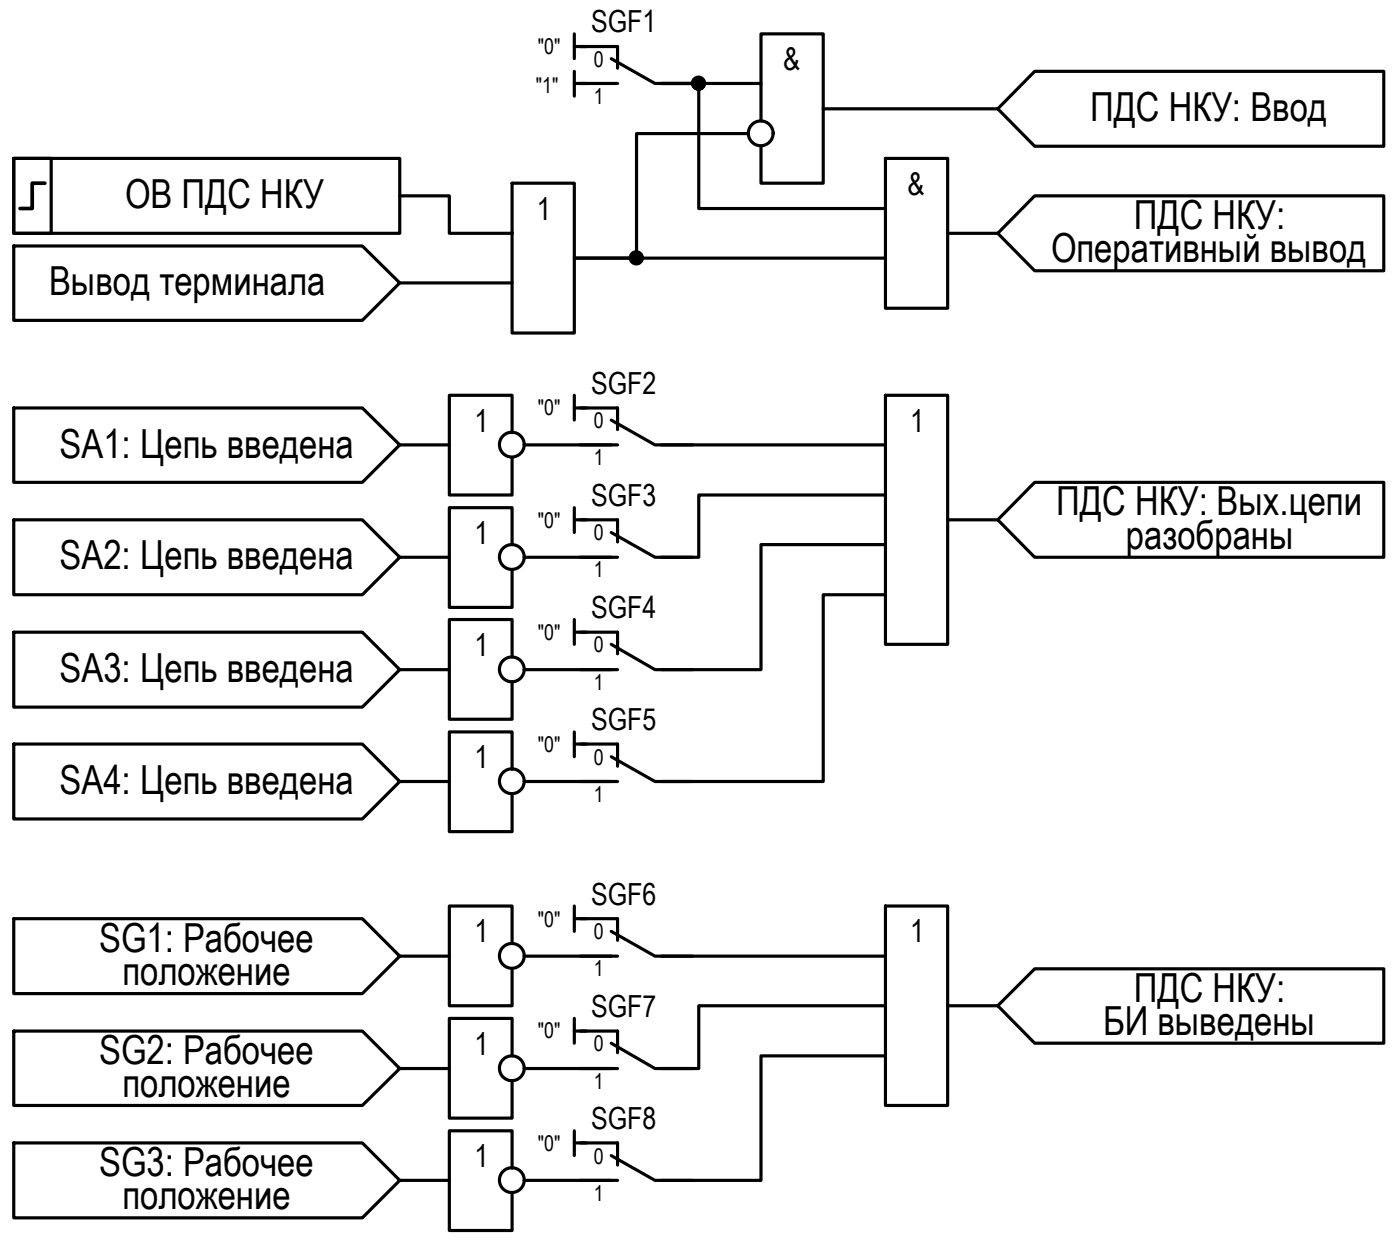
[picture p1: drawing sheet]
<svg xmlns="http://www.w3.org/2000/svg" width="112mm" height="99mm" viewBox="0 0 112 99" stroke-linecap="round" stroke-linejoin="round" font-family="sans-serif">
<g fill="none" stroke="#000" stroke-width=".25">
<path d="M46.6 3.7h3v1.8M46.6 6.7h3M49.1 4.7l3.5 2h3M46.6 32.7h3v1.8M46.6 35.7h3M49.1 33.7l3.5 2h3M46.6 41.7h3v1.8M46.6 50.7h3v1.8M46.6 59.7h3v1.8M46.6 44.7h3M46.6 53.7h3M49.1 42.7l3.5 2h3"/>
<path d="M49.1 51.7l3.5 2h3M46.6 73.7h3v1.7M46.6 62.7h3M46.6 76.7h3M49.1 60.7l3.5 2h3M49.1 74.7l3.5 2h3M46.6 82.7h3v1.8M46.6 91.7h3v1.8M46.6 85.7h3M46.6 94.7h3M49.1 83.7l3.5 2h3M49.1 92.7l3.5 2h3"/>
</g>
<!-- layer: 0 -->
<g fill="none" stroke="#000" stroke-width=".25">
<path d="M1.1 12.7h31v6h-31zM1.1 12.7h3v6h-3zM1.1 19.7h28l3 3-3 3h-28zM32.1 15.7h4v3h5M41.1 18.7h.1M41.1 14.7h5v12h-5zM46.1 2.7v2M46.1 5.7v2M46.1 3.7h1M46.1 6.7h1M60.1 10.7h-9v10h-5h25M61.1 9.7v-7h5v12h-5v-3"/>
<path d="M61.1 6.7h-8h3v10h15M66.1 8.7h14M71.1 12.7h5v12h-5zM76.1 18.7h4M83.1 5.7h28v6h-28l-3-3zM83.1 15.7h28v6h-28l-3-3zM1.1 32.7h28l3 3-3 3h-28zM32.1 22.7h9M32.1 35.7h4M41.1 34.7v-3h-5v8h5v-3M42.1 35.7h7M46.1 31.7v2"/>
<path d="M46.1 32.7h1M53.1 35.7h18M71.1 31.7h5v20h-5zM71.1 39.7h-15v5h-3M83.1 38.7h28v6h-28l-3-3zM1.1 41.7h28l3 3-3 3h-28zM1.1 50.7h28l3 3-3 3h-28zM1.1 59.7h28l3 3-3 3h-28zM32.1 44.7h4M32.1 53.7h4M41.1 43.7v-3h-5v8h5v-3M41.1 52.7v-3h-5v8h5v-3"/>
<path d="M42.1 44.7h7M42.1 53.7h7M46.1 40.7v2M46.1 49.7v2M46.1 58.7v2M46.1 41.7h1M46.1 50.7h1M46.1 59.7h1M71.1 43.7h-10v10h-8M71.1 47.7h-5v15h-13M76.1 41.7h4M1.1 73.7h28l3 3-3 3h-28z"/>
<path d="M32.1 62.7h4M32.1 76.7h4M41.1 61.7v-3h-5v8h5v-3M41.1 75.7v-3h-5v8h5v-3M42.1 62.7h7M42.1 76.7h7M46.1 72.7v2M46.1 73.7h1M53.1 76.7h18M71.1 72.7h5v16h-5zM1.1 82.7h28l3 3-3 3h-28zM1.1 91.7h28l3 3-3 3h-28z"/>
<path d="M32.1 85.7h4M32.1 94.7h4M41.1 84.7v-3h-5v8h5v-3M41.1 93.7v-3h-5v8h5v-3M42.1 85.7h7M42.1 94.7h7M46.1 81.7v2M46.1 90.7v2M46.1 82.7h1M46.1 91.7h1M71.1 80.7h-15v5h-3M71.1 84.7h-10v10h-8"/>
<path d="M76.1 80.7h4M80.1 80.7l3-3h28v6h-28z"/>
<circle cx="56.1" cy="6.7" r=".49"/>
<circle cx="61.1" cy="10.7" r=".99"/>
<circle cx="41.1" cy="35.7" r=".99"/>
<circle cx="51.1" cy="20.7" r=".49"/>
<circle cx="41.1" cy="44.7" r=".99"/>
<circle cx="41.1" cy="53.7" r=".99"/>
<circle cx="41.1" cy="62.7" r=".99"/>
<circle cx="41.1" cy="76.7" r=".99"/>
<circle cx="41.1" cy="94.7" r=".99"/>
<circle cx="41.1" cy="85.7" r=".99"/>
</g>
<g fill="#000" stroke="#000" stroke-width=".08">
<path d="M55.9 7.2h.3zM56 6.2h.2zM56 7.2h.2zM56 6.2h.1zM50.8 20.3h.6zM51 21.2h.2zM51 20.2h.1z"/>
<path d="M56 7.2h.1zM56 7.2h.1z"/>
<path d="M56 6.2h.2zM56 6.2h.2zM55.9 6.2h.3z"/>
<path d="M55.9 6.2l.4 .1zM55.9 6.2l.4 .1z"/>
<path d="M55.9 6.3h.4zM55.8 6.3h.5z"/>
<path d="M55.9 7.2h.4zM55.9 7.2h.3zM55.9 7.2h.3z"/>
<path d="M55.8 6.3h.6zM55.8 6.3h.6z"/>
<path d="M55.8 7.2h.5zM55.8 7.2h.5z"/>
<path d="M55.8 6.3l.6 .1zM55.8 6.3l.6 .1z"/>
<path d="M55.8 6.4h.6zM55.7 6.4h.7z"/>
<path d="M55.8 7.1h.6zM55.8 7.1h.6z"/>
<path d="M55.8 7.1h.6zM55.8 7.1l.5 .1z"/>
<path d="M55.7 6.4h.8zM55.7 6.4h.8z"/>
<path d="M55.7 7.1h.7zM55.7 7.1h.7z"/>
<path d="M55.7 6.4h.8zM55.7 6.4h.8z"/>
<path d="M55.7 7h.8zM55.7 7l.7 .1z"/>
<path d="M55.7 6.4l.8 .1zM55.7 6.4l.8 .1z"/>
<path d="M55.6 6.5h1zM55.6 6.5h1z"/>
<path d="M55.6 7h.9zM55.6 7h.9z"/>
<path d="M55.7 7h.8zM55.7 7h.8z"/>
<path d="M55.6 6.5l1 .1zM55.6 6.5l1 .1z"/>
<path d="M55.6 6.6h1zM55.6 6.6h1z"/>
<path d="M55.6 6.6l1 .1zM55.6 6.6l1 .1z"/>
<path d="M55.6 6.7h1zM55.6 6.7h1z"/>
<path d="M55.6 6.8h1zM55.6 6.8h1z"/>
<path d="M55.6 6.8l1 .1zM55.6 6.8l1 .1z"/>
<path d="M55.6 6.9h1zM55.6 6.9h1z"/>
<path d="M55.6 6.9h1zM55.6 6.9l.9 .1z"/>
<path d="M55.6 6.7l1 .1v-.1zM55.6 6.7l1 .1h-1z"/>
<path d="M51 21.2h.1zM51 21.2h.1z"/>
<path d="M51 20.2h.2zM51 20.2h.2z"/>
<path d="M51 20.2h.2zM50.9 20.2h.3z"/>
<path d="M50.9 20.2h.4zM50.9 20.2h.4z"/>
<path d="M50.9 21.2h.3zM50.9 21.2h.3z"/>
<path d="M50.9 20.2l.4 .1zM50.9 20.2l.4 .1z"/>
<path d="M50.8 20.3h.6zM50.8 20.3h.6zM50.8 20.3h.6z"/>
<path d="M50.8 21.1l.5 .1zM50.8 21.1l.5 .1z"/>
<path d="M50.9 21.2h.4zM50.9 21.2h.3z"/>
<path d="M50.8 20.3l.6 .1zM50.7 20.4h.7z"/>
<path d="M50.8 21.1h.6zM50.8 21.1h.6z"/>
<path d="M50.8 21.1h.6zM50.8 21.1h.5z"/>
<path d="M50.7 20.4h.8zM50.7 20.4h.8z"/>
<path d="M50.7 21h.7zM50.7 21l.7 .1z"/>
<path d="M50.7 20.4l.8 .1zM50.7 20.4l.8 .1z"/>
<path d="M50.7 21h.8zM50.7 21h.8z"/>
<path d="M50.7 21h.8zM50.7 21h.7z"/>
<path d="M50.7 20.5h.8zM50.7 20.5h.8z"/>
<path d="M50.6 20.5h1zM50.6 20.5h1z"/>
<path d="M50.6 21h.9zM50.6 21h.9z"/>
<path d="M50.6 20.5l1 .1zM50.6 20.5l1 .1z"/>
<path d="M50.6 20.6h1zM50.6 20.6h1z"/>
<path d="M50.6 20.6l1 .1zM50.6 20.6l1 .1z"/>
<path d="M50.6 20.7h1zM50.6 20.7h1z"/>
<path d="M50.6 20.7l1 .1zM50.6 20.7l1 .1z"/>
<path d="M50.6 20.8h1zM50.6 20.8h1z"/>
<path d="M50.6 20.8h1zM50.6 20.8h1z"/>
<path d="M50.6 20.8l1 .1v-.1zM50.6 20.8l1 .1h-1z"/>
<path d="M50.6 20.9h1zM50.6 20.9l.9 .1z"/>
</g>
<path d="M3.6 14.7h-1v2h-1" fill="none" stroke="#000" stroke-width=".3"/>
<g font-size="3.2">
<text x="87.5" y="9.7">ПДС НКУ: Ввод</text>
<text x="10" y="16.7">ОВ ПДС НКУ</text>
<text x="3.9" y="23.7">Вывод терминала</text>
<text x="84.4" y="21">Оперативный вывод</text>
<text x="91" y="18.3">ПДС НКУ:</text>
<text x="4.8" y="36.7">SA1: Цепь введена</text>
<text x="84.8" y="41.3">ПДС НКУ: Вых.цепи</text>
<text x="4.8" y="45.7">SA2: Цепь введена</text>
<text x="90.4" y="44.1">разобраны</text>
<text x="4.8" y="54.7">SA3: Цепь введена</text>
<text x="4.8" y="63.7">SA4: Цепь введена</text>
<text x="8" y="76.4">SG1: Рабочее</text>
<text x="9.8" y="79">положение</text>
<text x="88.6" y="83">БИ выведены</text>
<text x="91" y="80.4">ПДС НКУ:</text>
<text x="8" y="85.4">SG2: Рабочее</text>
<text x="9.8" y="88">положение</text>
<text x="8" y="94.4">SG3: Рабочее</text>
<text x="9.8" y="97">положение</text>
</g>
<g font-size="2.5">
<text x="62.9" y="5.6">&amp;</text>
<text x="43.1" y="17.6">1</text>
<text x="72.9" y="15.6">&amp;</text>
<text x="38.1" y="34.6">1</text>
<text x="73.1" y="34.6">1</text>
<text x="38.1" y="43.6">1</text>
<text x="38.1" y="52.6">1</text>
<text x="38.1" y="61.6">1</text>
<text x="38.1" y="75.6">1</text>
<text x="73.1" y="75.6">1</text>
<text x="38.1" y="84.6">1</text>
<text x="38.1" y="93.6">1</text>
</g>
<g font-size="2.4">
<text x="47.5" y="2.6">SGF1</text>
<text x="47.5" y="31.6">SGF2</text>
<text x="47.5" y="40.6">SGF3</text>
<text x="47.5" y="49.6">SGF4</text>
<text x="47.5" y="58.6">SGF5</text>
<text x="47.5" y="72.6">SGF6</text>
<text x="47.5" y="81.6">SGF7</text>
<text x="47.5" y="90.6">SGF8</text>
</g>
<g font-size="1.7">
<text x="43.2" y="4.3">&quot;0&quot;</text>
<text x="47.7" y="5.3">0</text>
<text x="43" y="7.5">&quot;1&quot;</text>
<text x="47.7" y="8.3">1</text>
<text x="43.2" y="33.3">&quot;0&quot;</text>
<text x="47.7" y="34.3">0</text>
<text x="47.7" y="37.3">1</text>
<text x="43.2" y="42.3">&quot;0&quot;</text>
<text x="47.7" y="43.4">0</text>
<text x="47.7" y="46.3">1</text>
<text x="43.2" y="51.4">&quot;0&quot;</text>
<text x="47.7" y="52.3">0</text>
<text x="47.7" y="55.3">1</text>
<text x="43.2" y="60.3">&quot;0&quot;</text>
<text x="47.7" y="61.4">0</text>
<text x="47.7" y="64.4">1</text>
<text x="43.2" y="74.3">&quot;0&quot;</text>
<text x="47.7" y="75.3">0</text>
<text x="43.2" y="83.3">&quot;0&quot;</text>
<text x="47.7" y="78.3">1</text>
<text x="47.7" y="84.3">0</text>
<text x="47.7" y="87.3">1</text>
<text x="43.2" y="92.3">&quot;0&quot;</text>
<text x="47.7" y="93.4">0</text>
<text x="47.7" y="96.4">1</text>
</g>
</svg>
